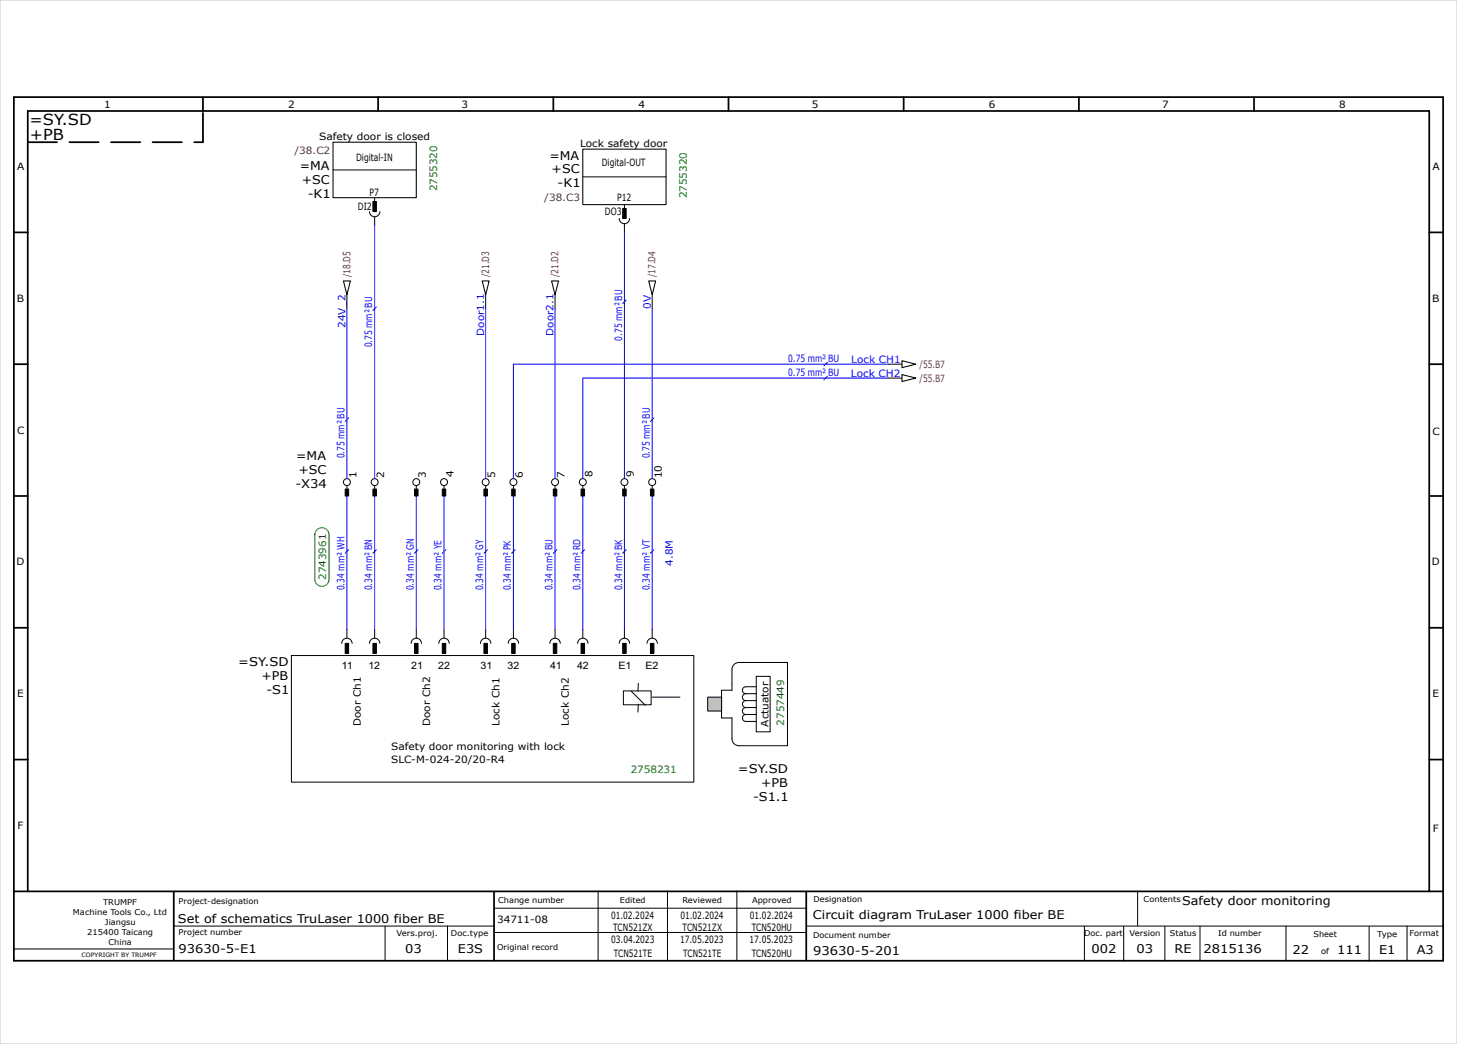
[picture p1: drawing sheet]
<svg xmlns="http://www.w3.org/2000/svg" width="420mm" height="301mm" viewBox="0 0 420 301" stroke-linecap="round" stroke-linejoin="round" font-family="sans-serif">
<g fill="none" stroke="#000" stroke-width=".5">
<path d="M4 28h412v249h-412zM58.5 28.2v3.8M109 28v4M159.5 28v4M210 28v4M260.5 28v4M311 28v4M361.5 28v4M4 67h4M412 67h4M4 105h4M412 105h4"/>
<path d="M4 143h4M412 143h4M4 181h4M412 181h4M4 219h4M412 219h4M4 257h412M8 257v-225h404v225M50.1 257.1v19.8M142.4 257.2v19.8M232.4 257.1v19.7"/>
</g>
<g fill="none" stroke="#000" stroke-width=".29">
<path d="M84 189h116v36.5h-116zM179.7 199.2h8v4h-8zM182 199.3l4 4M184 197l-.1 2.3M211.6 191.6l1.4-.6h14v24h-14a2 2 0 0 1-2-2v-6h-3v-8h3v-6zM215 200a1 1 0 0 0-1 1 1 1 0 0 0 1 1M215 200h3M218 195h4v16h-4zM218 198h-3a1 1 0 0 0-1 1 1 1 0 0 0 1 1M184 203l-.1 2.3M188 201h8M215 206a1 1 0 0 0-1 1 1 1 0 0 0 1 1h3"/>
<path d="M215 204a1 1 0 0 0-1 1 1 1 0 0 0 1 1M215 202a1 1 0 0 0-1 1 1 1 0 0 0 1 1M215 206h3M215 204h3M215 202h3M172.4 256.9v20M192.4 256.9v20M212.4 256.9v20M327.9 256.9v10M4.1 273.6h45.7M50.1 267h92.2M111 267v10"/>
<path d="M129 267v10M142.4 261.9h90M142.4 268.9h90M232.5 267h183.5M312.6 267v10M323.9 267.1v10M335.8 267.1v10M345.9 267v10.1M370.7 267v9.8M394.7 267.1v10M405.6 267v10"/>
</g>
<path d="M8 41h50.5M58.5 41v-8.8" fill="none" stroke="#000" stroke-width=".5" stroke-dasharray="8.5 3.5"/>
<path d="M0 0h420v301h-420z" fill="none" stroke="#c9c9c9" stroke-width=".29"/>
<path d="M204 201h4v4h-4z" fill-rule="evenodd" fill="#c0c0c0" stroke="#000" stroke-width=".29"/>
<g fill="#000" stroke="#000" stroke-width=".29">
<path d="M107.5 58.1h1v2.9h-1z" fill-rule="evenodd"/>
<path d="M179.5 60.1h1v2.9h-1z" fill-rule="evenodd"/>
<path d="M99.5 141h1v2h-1z" fill-rule="evenodd"/>
<path d="M107.5 141h1v2h-1z" fill-rule="evenodd"/>
<path d="M119.5 141h1v2h-1z" fill-rule="evenodd"/>
<path d="M127.5 141h1v2h-1z" fill-rule="evenodd"/>
<path d="M139.5 141h1v2h-1z" fill-rule="evenodd"/>
<path d="M147.5 141h1v2h-1z" fill-rule="evenodd"/>
<path d="M159.5 141h1v2h-1z" fill-rule="evenodd"/>
<path d="M167.5 141h1v2h-1z" fill-rule="evenodd"/>
<path d="M179.5 141h1v2h-1z" fill-rule="evenodd"/>
<path d="M187.5 141h1v2h-1z" fill-rule="evenodd"/>
<path d="M99.5 185.5h1v2.9h-1z" fill-rule="evenodd"/>
<path d="M107.5 185.5h1v2.9h-1z" fill-rule="evenodd"/>
<path d="M119.5 185.5h1v2.9h-1z" fill-rule="evenodd"/>
<path d="M127.5 185.5h1v2.9h-1z" fill-rule="evenodd"/>
<path d="M139.5 185.5h1v2.9h-1z" fill-rule="evenodd"/>
<path d="M147.5 185.5h1v2.9h-1z" fill-rule="evenodd"/>
<path d="M159.5 185.5h1v2.9h-1z" fill-rule="evenodd"/>
<path d="M167.5 185.5h1v2.9h-1z" fill-rule="evenodd"/>
<path d="M179.5 185.5h1v2.9h-1z" fill-rule="evenodd"/>
<path d="M187.5 185.5h1v2.9h-1z" fill-rule="evenodd"/>
</g>
<g fill="none" stroke="#000" stroke-width=".29">
<path d="M96 49h24M108 57v1M168 51h24M180 59v2M106.5 61a1.5 1.5 0 0 0 1.5 1.5 1.5 1.5 0 0 0 1.5-1.5M108 62.5v2.5M178.5 63a1.5 1.5 0 0 0 1.5 1.5 1.5 1.5 0 0 0 1.5-1.5M180 64.5v2.5M100 85v4M140 85v4M160 85v4M188 85v4"/>
<path d="M256 105h4M256 109h4M100 140v2M108 140v2M120 140v2M128 140v2M140 140v2M148 140v2M160 140v2M168 140v2M180 140v2M188 140v2"/>
<path d="M98.5 185.5a1.5 1.5 0 0 1 1.5-1.5 1.5 1.5 0 0 1 1.5 1.5M100 181.5v2.5M106.5 185.5a1.5 1.5 0 0 1 1.5-1.5 1.5 1.5 0 0 1 1.5 1.5M108 181.5v2.5M118.5 185.5a1.5 1.5 0 0 1 1.5-1.5 1.5 1.5 0 0 1 1.5 1.5M120 181.5v2.5M126.5 185.5a1.5 1.5 0 0 1 1.5-1.5 1.5 1.5 0 0 1 1.5 1.5M128 181.5v2.5M138.5 185.5a1.5 1.5 0 0 1 1.5-1.5 1.5 1.5 0 0 1 1.5 1.5M140 181.5v2.5M146.5 185.5a1.5 1.5 0 0 1 1.5-1.5 1.5 1.5 0 0 1 1.5 1.5M148 181.5v2.5"/>
<path d="M158.5 185.5a1.5 1.5 0 0 1 1.5-1.5 1.5 1.5 0 0 1 1.5 1.5M160 181.5v2.5M166.5 185.5a1.5 1.5 0 0 1 1.5-1.5 1.5 1.5 0 0 1 1.5 1.5M168 181.5v2.5M178.5 185.5a1.5 1.5 0 0 1 1.5-1.5 1.5 1.5 0 0 1 1.5 1.5M180 181.5v2.5M186.5 185.5a1.5 1.5 0 0 1 1.5-1.5 1.5 1.5 0 0 1 1.5 1.5M188 181.5v2.5"/>
<circle cx="100" cy="139" r="1"/>
<circle cx="108" cy="139" r="1"/>
<circle cx="120" cy="139" r="1"/>
<circle cx="128" cy="139" r="1"/>
<circle cx="140" cy="139" r="1"/>
<circle cx="148" cy="139" r="1"/>
<circle cx="160" cy="139" r="1"/>
<circle cx="168" cy="139" r="1"/>
<circle cx="180" cy="139" r="1"/>
<circle cx="188" cy="139" r="1"/>
</g>
<g fill="none" stroke="#00f" stroke-width=".29">
<path d="M108 65v73M180 67v71M100 89v49M140 89v49M160 89v49M188 89v49M256 105h-108v33M256 109h-88v29M100 143v38.5M108 143v38.5M120 143v38.5M128 143v38.5"/>
<path d="M140 143v38.5M148 143v38.5M160 143v38.5M168 143v38.5M180 143v38.5M188 143v38.5"/>
</g>
<path d="M96 41h24v16h-24zM168 43h24v16h-24zM99 81h2l-1 4zM139 81h2l-1 4zM159 81h2l-1 4zM187 81h2l-1 4zM260 104l4 1-4 1zM260 108l4 1-4 1z" fill="none" stroke="#000" stroke-width=".3"/>
<path d="M91.4 152.8a2.05 2.05 0 0 1 2.2-.5 2.05 2.05 0 0 1 1.2 1.9v12.8a2.05 2.05 0 0 1-2 2.1 2.05 2.05 0 0 1-2.1-2.1v-12.8z" fill-rule="evenodd" fill="#fff" stroke="#008000" stroke-width=".29"/>
<g fill="none" stroke="#00f" stroke-width=".3">
<path d="M108.5 88.5l-1 1M180.5 86.5l-1 1M238.5 108.5l-1 1M238.5 104.5l-1 1M100.5 120.5l-1 1M188.5 120.5l-1 1M100.5 158.5l-1 1M108.5 158.5l-1 1M120.5 158.5l-1 1M128.5 158.5l-1 1M140.5 158.5l-1 1M148.5 158.5l-1 1"/>
<path d="M160.5 158.5l-1 1M168.5 158.5l-1 1M180.5 158.5l-1 1M188.5 158.5l-1 1"/>
</g>
<g font-size="4.4">
<text x="8.5" y="36">=SY.SD</text>
<text x="8.6" y="40.5">+PB</text>
</g>
<g font-size="3.5">
<text x="158.4" y="46">=MA</text>
<text x="86.4" y="49">=MA</text>
<text x="87" y="53">+SC</text>
<text x="159" y="50">+SC</text>
<text x="88.7" y="57">-K1</text>
<text x="160.7" y="54">-K1</text>
<text x="85.4" y="132.6">=MA</text>
<text x="86" y="136.6">+SC</text>
<text x="85.2" y="140.6">-X34</text>
<text x="68.7" y="192">=SY.SD</text>
<text x="75.4" y="196">+PB</text>
<text x="76.8" y="200">-S1</text>
<text x="212.7" y="223">=SY.SD</text>
<text x="219.4" y="227">+PB</text>
<text x="217.1" y="231">-S1.1</text>
<text x="340.8" y="261">Safety door monitoring</text>
<text x="51.3" y="266">Set of schematics TruLaser 1000 fiber BE</text>
<text x="234.3" y="265">Circuit diagram TruLaser 1000 fiber BE</text>
<text x="51.5" y="274.7">93630-5-E1</text>
<text x="116.8" y="274.9">03</text>
<text x="132" y="274.9">E3S</text>
<text x="234.4" y="275.3">93630-5-201</text>
<text x="314.6" y="274.8">002</text>
<text x="327.6" y="274.9">03</text>
<text x="338.6" y="274.8">RE</text>
<text x="346.9" y="274.7">2815136</text>
<text x="372.6" y="275">22</text>
<text x="385.4" y="275">111</text>
<text x="397.6" y="275">E1</text>
<text x="408.4" y="275">A3</text>
</g>
<g font-size="2.9">
<text x="30" y="31">1</text>
<text x="83" y="31">2</text>
<text x="133.1" y="31">3</text>
<text x="184.1" y="31">4</text>
<text x="234.1" y="31">5</text>
<text x="285" y="31">6</text>
<text x="335" y="31">7</text>
<text x="386" y="31">8</text>
<text x="92" y="40.5">Safety door is closed</text>
<text x="102.6" y="46.5">Digital-IN</text>
<text x="167.2" y="42.5">Lock safety door</text>
<text x="5" y="49">A</text>
<text x="173.5" y="48">Digital-OUT</text>
<text x="413" y="49">A</text>
<text x="106.5" y="56.5">P7</text>
<text x="177.9" y="58">P12</text>
<text x="103.2" y="60.5">DI2</text>
<text x="174.4" y="62">DO3</text>
<text x="4.8" y="87">B</text>
<text x="412.8" y="87">B</text>
<text x="5" y="125">C</text>
<text x="413" y="125.5">C</text>
<text x="102.8" y="137.9" transform="rotate(-90 102.8 137.9)">1</text>
<text x="110.8" y="137.7" transform="rotate(-90 110.8 137.7)">2</text>
<text x="122.8" y="137.7" transform="rotate(-90 122.8 137.7)">3</text>
<text x="130.8" y="137.6" transform="rotate(-90 130.8 137.6)">4</text>
<text x="142.8" y="137.7" transform="rotate(-90 142.8 137.7)">5</text>
<text x="150.8" y="137.7" transform="rotate(-90 150.8 137.7)">6</text>
<text x="162.8" y="137.7" transform="rotate(-90 162.8 137.7)">7</text>
<text x="170.8" y="137.6" transform="rotate(-90 170.8 137.6)">8</text>
<text x="182.7" y="137.6" transform="rotate(-90 182.7 137.6)">9</text>
<text x="190.8" y="137.9" transform="rotate(-90 190.8 137.9)">10</text>
<text x="4.8" y="163">D</text>
<text x="412.7" y="163">D</text>
<text x="98.4" y="193">11</text>
<text x="106.2" y="193">12</text>
<text x="118.5" y="193">21</text>
<text x="126.3" y="193">22</text>
<text x="138.5" y="193">31</text>
<text x="146.3" y="193">32</text>
<text x="158.5" y="193">41</text>
<text x="166.3" y="193">42</text>
<text x="178.3" y="193">E1</text>
<text x="186.1" y="193">E2</text>
<text x="5" y="201">E</text>
<text x="413" y="201">E</text>
<text x="104" y="209.3" transform="rotate(-90 104 209.3)">Door Ch1</text>
<text x="124" y="209.3" transform="rotate(-90 124 209.3)">Door Ch2</text>
<text x="144" y="209.3" transform="rotate(-90 144 209.3)">Lock Ch1</text>
<text x="164" y="209.3" transform="rotate(-90 164 209.3)">Lock Ch2</text>
<text x="221.5" y="209.5" transform="rotate(-90 221.5 209.5)">Actuator</text>
<text x="112.8" y="216.3">Safety door monitoring with lock</text>
<text x="112.8" y="219.9">SLC-M-024-20/20-R4</text>
<text x="5.1" y="239">F</text>
<text x="413" y="240">F</text>
<text x="143.3" y="266">34711-08</text>
<text x="176.1" y="264.9">01.02.2024</text>
<text x="176.8" y="268.4">TCN521ZX</text>
<text x="196.1" y="264.9">01.02.2024</text>
<text x="196.8" y="268.4">TCN521ZX</text>
<text x="216.1" y="264.9">01.02.2024</text>
<text x="216.7" y="268.4">TCN520HU</text>
<text x="176.2" y="271.9">03.04.2023</text>
<text x="176.9" y="275.9">TCN521TE</text>
<text x="196" y="271.9">17.05.2023</text>
<text x="196.9" y="275.9">TCN521TE</text>
<text x="216" y="271.9">17.05.2023</text>
<text x="216.7" y="275.9">TCN520HU</text>
</g>
<g font-size="2.9" fill="#b60000">
<text x="84.9" y="44.5">/38.C2</text>
<text x="156.9" y="58">/38.C3</text>
<text x="101" y="79.9" transform="rotate(-90 101 79.9)">/18.D5</text>
<text x="141" y="79.9" transform="rotate(-90 141 79.9)">/21.D3</text>
<text x="161" y="79.9" transform="rotate(-90 161 79.9)">/21.D2</text>
<text x="189" y="79.9" transform="rotate(-90 189 79.9)">/17.D4</text>
<text x="265.1" y="106">/55.B7</text>
<text x="265.1" y="110">/55.B7</text>
</g>
<g font-size="2.9" fill="#008000">
<text x="126" y="55.2" transform="rotate(-90 126 55.2)">2755320</text>
<text x="198" y="57.2" transform="rotate(-90 198 57.2)">2755320</text>
<text x="94" y="167.2" transform="rotate(-90 94 167.2)">2743961</text>
<text x="226" y="209.2" transform="rotate(-90 226 209.2)">2757449</text>
<text x="181.8" y="223">2758231</text>
</g>
<g font-size="2.9" fill="#00f">
<text x="187.6" y="89" transform="rotate(-90 187.6 89)">0V</text>
<text x="99.6" y="94.5" transform="rotate(-90 99.6 94.5)">24V_2</text>
<text x="107.3" y="100.2" transform="rotate(-90 107.3 100.2)">0.75 mm² BU</text>
<text x="139.6" y="96.8" transform="rotate(-90 139.6 96.8)">Door1.1</text>
<text x="159.6" y="96.8" transform="rotate(-90 159.6 96.8)">Door2.1</text>
<text x="179.3" y="98.2" transform="rotate(-90 179.3 98.2)">0.75 mm² BU</text>
<text x="227.2" y="104.3">0.75 mm² BU</text>
<text x="245.4" y="104.6">Lock CH1</text>
<text x="227.2" y="108.3">0.75 mm² BU</text>
<text x="245.3" y="108.6">Lock CH2</text>
<text x="99.3" y="132.2" transform="rotate(-90 99.3 132.2)">0.75 mm² BU</text>
<text x="187.3" y="132.2" transform="rotate(-90 187.3 132.2)">0.75 mm² BU</text>
<text x="194" y="163.1" transform="rotate(-90 194 163.1)">4.8M</text>
<text x="99.3" y="170.2" transform="rotate(-90 99.3 170.2)">0.34 mm² WH</text>
<text x="107.3" y="170.2" transform="rotate(-90 107.3 170.2)">0.34 mm² BN</text>
<text x="119.3" y="170.2" transform="rotate(-90 119.3 170.2)">0.34 mm² GN</text>
<text x="127.3" y="170.2" transform="rotate(-90 127.3 170.2)">0.34 mm² YE</text>
<text x="139.3" y="170.2" transform="rotate(-90 139.3 170.2)">0.34 mm² GY</text>
<text x="147.3" y="170.2" transform="rotate(-90 147.3 170.2)">0.34 mm² PK</text>
<text x="159.3" y="170.2" transform="rotate(-90 159.3 170.2)">0.34 mm² BU</text>
<text x="167.3" y="170.2" transform="rotate(-90 167.3 170.2)">0.34 mm² RD</text>
<text x="179.3" y="170.2" transform="rotate(-90 179.3 170.2)">0.34 mm² BK</text>
<text x="187.3" y="170.2" transform="rotate(-90 187.3 170.2)">0.34 mm² VT</text>
</g>
<g font-size="2.3">
<text x="21" y="263.8">Machine Tools Co., Ltd</text>
<text x="29.7" y="260.8">TRUMPF</text>
<text x="51.5" y="260.7">Project-designation</text>
<text x="143.6" y="260.4">Change number</text>
<text x="178.7" y="260.4">Edited</text>
<text x="196.7" y="260.4">Reviewed</text>
<text x="216.8" y="260.4">Approved</text>
<text x="234.5" y="260.2">Designation</text>
<text x="329.7" y="260.1">Contents</text>
<text x="25.2" y="269.6">215400 Taicang</text>
<text x="30.3" y="266.7">Jiangsu</text>
<text x="51.5" y="269.7">Project number</text>
<text x="114.3" y="269.9">Vers.proj.</text>
<text x="130" y="269.9">Doc.type</text>
<text x="312.5" y="269.8">Doc. part</text>
<text x="325.6" y="269.9">Version</text>
<text x="337.3" y="269.8">Status</text>
<text x="351.2" y="269.8">Id number</text>
<text x="406.4" y="270">Format</text>
<text x="31.3" y="272.5">China</text>
<text x="143.3" y="273.9">Original record</text>
<text x="234.4" y="270.3">Document number</text>
<text x="378.6" y="270">Sheet</text>
<text x="380.8" y="275">of</text>
<text x="397" y="270">Type</text>
</g>
<text font-size="1.7" x="23.5" y="275.8">COPYRIGHT BY TRUMPF</text>
</svg>
